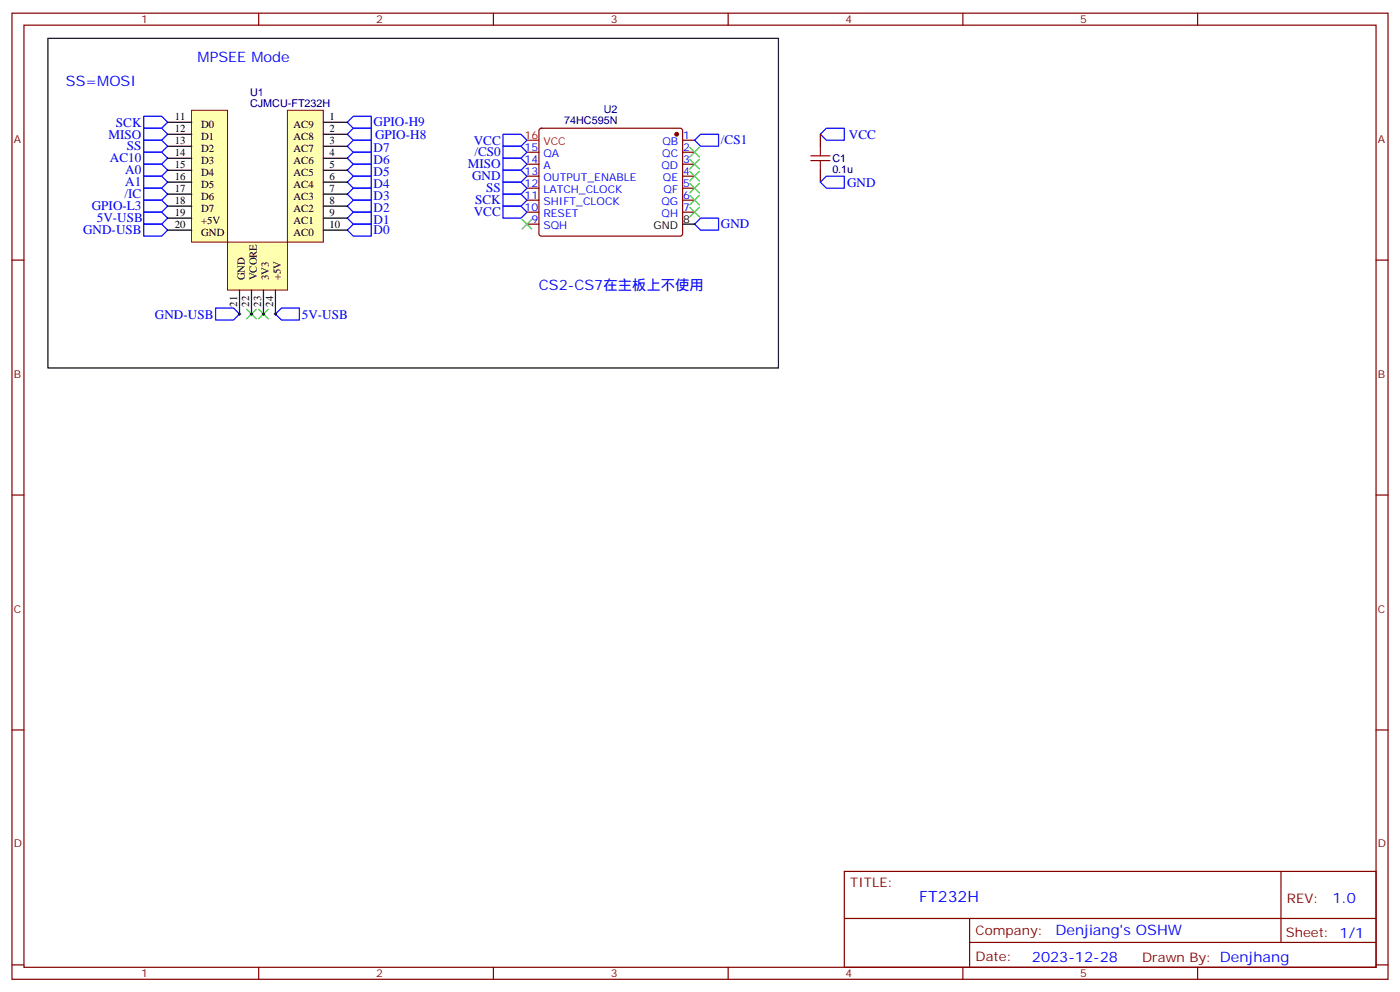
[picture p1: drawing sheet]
<svg xmlns="http://www.w3.org/2000/svg" width="412mm" height="292mm" viewBox="0 0 412 292" stroke-linecap="round" stroke-linejoin="round" font-family="sans-serif">
<g fill="none" stroke="#870000" stroke-width=".35">
<path d="M3.5 3.9h405.4v284.3h-405.4zM7.1 7.4h398.2v277.3h-398.2zM76.2 3.9v3.5M145.3 3.9v3.5M214.5 3.9v3.5M283.6 3.9v3.5M352.8 3.9v3.5M159 38l.5-.3h40.9l.5 .3 .2 .5-.1 30.6-.6 .4-41.2-.1-.5-.6v-30.3zM155.2 44.8h3.5M155.2 48.3h3.5M155.2 51.9h3.5M155.2 55.4h3.5"/>
<path d="M155.2 58.9h3.5M201.1 41.3h3.5M201.1 44.8h3.5M201.1 48.3h3.5M201.1 51.9h3.5M201.1 55.4h3.5M201.1 58.9h3.5M3.5 76.6h3.6M155.2 62.4h3.5M155.2 66h3.5M201.1 62.4h3.5M405.3 76.6h3.6"/>
<path d="M3.5 145.7h3.6M405.3 145.7h3.6M3.5 214.8h3.6M405.3 214.8h3.6M248.7 256.5h156.6v28.2h-156.6zM377.3 256.5v20.9M248.7 270.3h156.5M285.6 277.4h119.6M285.6 270.3v14.1M3.5 284h3.6M76.2 284.7v3.5M145.3 284.7v3.5"/>
<path d="M214.5 284.7v3.5M283.6 284.7v3.5M352.8 284.7v3.5M405.3 284h3.6"/>
</g>
<g fill="none" stroke="#00f" stroke-width=".35">
<path d="M42.3 37.7h5.3l1.8 1.8-1.8 1.8h-5.3zM42.3 34.2h5.3l1.8 1.8-1.8 1.7h-5.3zM104.1 37.7h5.3v3.6h-5.3l-1.8-1.8zM104.1 34.2h5.3v3.5h-5.3l-1.8-1.7zM148.2 39.5h5.3l1.7 1.8-1.7 1.7h-5.3zM206.4 39.5h5.3v3.5h-5.3l-1.8-1.7zM42.3 41.3h5.3l1.8 1.7-1.8 1.8h-5.3zM42.3 48.3h5.3l1.8 1.8-1.8 1.8h-5.3zM42.3 51.9h5.3l1.8 1.7-1.8 1.8h-5.3zM42.3 55.4h5.3l1.8 1.7-1.8 1.8h-5.3zM42.3 44.8h5.3l1.8 1.8-1.8 1.7h-5.3zM42.3 58.9h5.3l1.8 1.8-1.8 1.7h-5.3z"/>
<path d="M102.3 57.1l1.8-1.7h5.3v3.5h-5.3zM102.3 53.6l1.8-1.7h5.3v3.5h-5.3zM102.3 50.1l1.8-1.8h5.3v3.6h-5.3zM102.3 46.6l1.8-1.8h5.3v3.5h-5.3zM102.3 43l1.8-1.7h5.3v3.5h-5.3zM148.2 46.6h5.3l1.7 1.7-1.7 1.8h-5.3zM148.2 50.1h5.3l1.7 1.8-1.7 1.7h-5.3zM148.2 53.6h5.3l1.7 1.8-1.7 1.7h-5.3zM148.2 57.1h5.3l1.7 1.8-1.7 1.8h-5.3zM148.2 43h5.3l1.7 1.8-1.7 1.8h-5.3zM42.3 66h5.3l1.8 1.7-1.8 1.8h-5.3zM42.3 62.4h5.3l1.8 1.8-1.8 1.8h-5.3z"/>
<path d="M102.3 64.2l1.8-1.8h5.3v3.6h-5.3zM102.3 60.7l1.8-1.8h5.3v3.5h-5.3zM104.1 66h5.3v3.5h-5.3l-1.8-1.8zM148.2 60.7h5.3l1.7 1.7-1.7 1.8h-5.3zM206.4 64.2h5.3v3.5h-5.3l-1.8-1.7zM63.5 90.7h5.3l1.8 1.7-1.8 1.8h-5.3zM81.1 92.4l1.8-1.7h5.3v3.5h-5.3z"/>
</g>
<circle cx="199.3" cy="39.5" r=".53" fill="#870000" stroke="#870000" stroke-width=".35"/>
<path d="M14.1 11.3h215.2v97h-215.2zM201.1 66h3.5" fill="none" stroke="#000" stroke-width=".35"/>
<path d="M155.2 41.3h3.5" fill="none" stroke="#f00" stroke-width=".35"/>
<g fill="none" stroke="#3c3" stroke-width=".35">
<path d="M203.2 43.4l2.8 2.8M203.2 46.9l2.8 2.8M203.2 50.4l2.8 2.9M203.2 54l2.8 2.8M203.2 57.5l2.8 2.8M206 43.4l-2.8 2.8M206 46.9l-2.8 2.8M206 50.4l-2.8 2.9M206 54l-2.8 2.8M206 57.5l-2.8 2.8M203.2 61l2.8 2.9M206 61l-2.8 2.9"/>
<path d="M72.7 91l2.8 2.8M75.5 91l-2.8 2.8M76.2 91l2.8 2.8M79 91l-2.8 2.8"/>
</g>
<path d="M67 71.3h17.7v14.1h-17.7z" fill="#ffffb0" stroke="#800000" stroke-width=".29"/>
<path d="M70.6 85.4v7M74.1 85.4v7M77.6 85.4v7M81.1 85.4v7" fill="none" stroke="#000" stroke-width=".35"/>
<path d="M56.4 32.5h10.6v38.8h-10.6z" fill="#ffffb0" stroke="#800000" stroke-width=".29"/>
<path d="M49.4 36h7M49.4 39.5h7M49.4 43h7M49.4 46.6h7M49.4 50.1h7M49.4 53.6h7M49.4 57.1h7M49.4 60.7h7M49.4 64.2h7M49.4 67.7h7" fill="none" stroke="#000" stroke-width=".35"/>
<path d="M84.7 32.5h10.5v38.8h-10.5z" fill="#ffffb0" stroke="#800000" stroke-width=".29"/>
<path d="M95.2 36h7.1M95.2 39.5h7.1M95.2 43h7.1M95.2 46.6h7.1M95.2 50.1h7.1M95.2 53.6h7.1M95.2 57.1h7.1M95.2 60.7h7.1M95.2 64.2h7.1M95.2 67.7h7.1" fill="none" stroke="#000" stroke-width=".35"/>
<g fill="#000" stroke="#000" stroke-width=".35">
<path d="M70.2 92.4h.7zM70.6 92.1v.7z"/>
<path d="M73.7 92.4h.7zM74.1 92.1v.7z"/>
<path d="M77.3 92.4h.7zM77.6 92.1v.7z"/>
<path d="M80.8 92.4h.7zM81.1 92.1v.7z"/>
</g>
<path d="M241.7 39.5l1.7-1.8h5.3v3.6h-5.3zM241.7 53.6l1.7-1.7h5.3v3.5h-5.3z" fill="none" stroke="#00f" stroke-width=".35"/>
<path d="M238.8 47.3h5.7M238.8 45.9h5.7M241.7 43v2.9M241.7 47.3v2.8" fill="none" stroke="#a10000" stroke-width=".35"/>
<path d="M241.7 39.5v3.5M241.7 50.1v3.5" fill="none" stroke="#870000" stroke-width=".35"/>
<path d="M153.8 64.6l2.8 2.8M156.6 64.6l-2.8 2.8" fill="none" stroke="#3c3" stroke-width=".35"/>
<text font-size="4.6" fill="#00f" x="270.8" y="265.5">FT232H</text>
<g font-size="4.2" fill="#00f">
<text x="58.2" y="18.3">MPSEE Mode</text>
<text x="19.4" y="25.4">SS=MOSI</text>
<text x="158.7" y="85.4">CS2-CS7在主板上不使用</text>
<text x="392.5" y="265.7">1.0</text>
<text x="310.9" y="275.3">Denjiang's OSHW</text>
<text x="304" y="283.1">2023-12-28</text>
</g>
<g font-size="3.9" fill="#00f">
<text x="32" y="40.8">MISO</text>
<text x="34.1" y="37.2">SCK</text>
<text x="110.1" y="37.1">GPIO-H9</text>
<text x="110.5" y="40.8">GPIO-H8</text>
<text x="250.1" y="40.8">VCC</text>
<text x="32.4" y="47.7">AC10</text>
<text x="37.4" y="44.3">SS</text>
<text x="110.1" y="44.7">D7</text>
<text x="139.5" y="42.5">VCC</text>
<text x="139.7" y="46.1">/CS0</text>
<text x="212.4" y="42.4">/CS1</text>
<text x="36.9" y="51.3">A0</text>
<text x="110.1" y="51.8">D5</text>
<text x="110.1" y="48.2">D6</text>
<text x="137.8" y="49.6">MISO</text>
<text x="139.1" y="53.1">GND</text>
<text x="36.7" y="58.4">/IC</text>
<text x="36.9" y="54.9">A1</text>
<text x="110.1" y="58.8">D3</text>
<text x="110.1" y="55.3">D4</text>
<text x="143.2" y="56.6">SS</text>
<text x="249.5" y="55.1">GND</text>
<text x="27" y="61.9">GPIO-L3</text>
<text x="28.5" y="65.5">5V-USB</text>
<text x="110.1" y="65.9">D1</text>
<text x="110.1" y="62.3">D2</text>
<text x="139.5" y="63.7">VCC</text>
<text x="140" y="60.2">SCK</text>
<text x="24.5" y="69">GND-USB</text>
<text x="110.1" y="69">D0</text>
<text x="212.4" y="67.2">GND</text>
<text x="45.6" y="94">GND-USB</text>
<text x="88.9" y="94">5V-USB</text>
</g>
<g font-size="3.9" fill="#800">
<text x="250.5" y="261.1">TITLE:</text>
<text x="379.1" y="265.7">REV:</text>
<text x="287.4" y="275.3">Company:</text>
<text x="378.7" y="275.9">Sheet: 1/1</text>
<text x="287.4" y="282.9">Date:</text>
<text x="336.4" y="283">Drawn By: Denjhang</text>
</g>
<g font-size="3.2" fill="#800">
<text x="41.6" y="6.9">1</text>
<text x="110.8" y="6.9">2</text>
<text x="179.9" y="6.9">3</text>
<text x="249.1" y="6.9">4</text>
<text x="318.2" y="6.9">5</text>
<text x="4.1" y="42">A</text>
<text x="405.9" y="42">A</text>
<text x="4.1" y="111.1">B</text>
<text x="405.9" y="111.1">B</text>
<text x="4.1" y="180.3">C</text>
<text x="405.9" y="180.3">C</text>
<text x="4.1" y="249.4">D</text>
<text x="405.9" y="249.4">D</text>
<text x="41.6" y="287.7">1</text>
<text x="110.8" y="287.7">2</text>
<text x="179.9" y="287.7">3</text>
<text x="249.1" y="287.7">4</text>
<text x="318.2" y="287.7">5</text>
</g>
<g font-size="3.2" fill="#000080">
<text x="73.7" y="28.3">U1</text>
<text x="73.7" y="31.4">CJMCU-FT232H</text>
<text x="177.8" y="33.3">U2</text>
<text x="166.2" y="36.5">74HC595N</text>
<text x="245.2" y="47.7">C1</text>
<text x="245.2" y="50.9">0.1u</text>
</g>
<g font-size="3.2">
<text x="51.5" y="35.3">11</text>
<text x="97" y="35.3">1</text>
<text x="51.5" y="38.8">12</text>
<text x="59.3" y="37.6">D0</text>
<text x="59.3" y="41.1">D1</text>
<text x="86.5" y="37.6">AC9</text>
<text x="86.5" y="41.1">AC8</text>
<text x="97" y="38.8">2</text>
<text x="51.5" y="42.3">13</text>
<text x="51.5" y="45.9">14</text>
<text x="59.3" y="44.6">D2</text>
<text x="86.5" y="44.6">AC7</text>
<text x="97" y="42.3">3</text>
<text x="97" y="45.9">4</text>
<text x="51.5" y="49.4">15</text>
<text x="51.5" y="52.9">16</text>
<text x="59.3" y="48.2">D3</text>
<text x="59.3" y="51.7">D4</text>
<text x="86.5" y="48.2">AC6</text>
<text x="86.5" y="51.7">AC5</text>
<text x="97" y="49.4">5</text>
<text x="97" y="52.9">6</text>
<text x="51.5" y="56.4">17</text>
<text x="51.5" y="60">18</text>
<text x="59.3" y="55.2">D5</text>
<text x="59.3" y="58.7">D6</text>
<text x="86.5" y="55.2">AC4</text>
<text x="86.5" y="58.7">AC3</text>
<text x="97" y="56.4">7</text>
<text x="97" y="60">8</text>
<text x="51.5" y="63.5">19</text>
<text x="59.3" y="62.3">D7</text>
<text x="59.3" y="65.8">+5V</text>
<text x="86.5" y="62.3">AC2</text>
<text x="86.5" y="65.8">AC1</text>
<text x="97" y="63.5">9</text>
<text x="201.3" y="65.6">8</text>
<text x="51.5" y="67">20</text>
<text x="59.3" y="69.3">GND</text>
<text x="86.5" y="69.3">AC0</text>
<text x="97" y="67">10</text>
<text x="192.5" y="67.4">GND</text>
<text x="72.1" y="82.5" transform="rotate(-90 72.1 82.5)">GND</text>
<text x="75.7" y="82.5" transform="rotate(-90 75.7 82.5)">VCORE</text>
<text x="79.2" y="82.5" transform="rotate(-90 79.2 82.5)">3V3</text>
<text x="82.7" y="82.5" transform="rotate(-90 82.7 82.5)">+5V</text>
<text x="69.8" y="90.3" transform="rotate(-90 69.8 90.3)">21</text>
<text x="73.4" y="90.3" transform="rotate(-90 73.4 90.3)">22</text>
<text x="76.9" y="90.3" transform="rotate(-90 76.9 90.3)">23</text>
<text x="80.4" y="90.3" transform="rotate(-90 80.4 90.3)">24</text>
</g>
<g font-size="3.2" fill="#f00">
<text x="154.5" y="40.9">16</text>
<text x="160.1" y="42.7">VCC</text>
</g>
<g font-size="3.2" fill="#00f">
<text x="201.3" y="40.9">1</text>
<text x="154.5" y="48">14</text>
<text x="154.5" y="44.4">15</text>
<text x="160.1" y="46.2">QA</text>
<text x="195.1" y="46.2">QC</text>
<text x="195.1" y="42.7">QB</text>
<text x="201.3" y="44.4">2</text>
<text x="201.3" y="48">3</text>
<text x="154.5" y="51.5">13</text>
<text x="160.1" y="53.3">OUTPUT_ENABLE</text>
<text x="160.1" y="49.7">A</text>
<text x="194.8" y="49.7">QD</text>
<text x="195.3" y="53.3">QE</text>
<text x="201.3" y="51.5">4</text>
<text x="154.5" y="58.6">11</text>
<text x="154.5" y="55">12</text>
<text x="160.1" y="56.8">LATCH_CLOCK</text>
<text x="195.5" y="56.8">QF</text>
<text x="201.3" y="55">5</text>
<text x="201.3" y="58.6">6</text>
<text x="154.5" y="62.1">10</text>
<text x="156.6" y="65.6">9</text>
<text x="160.1" y="63.9">RESET</text>
<text x="160.1" y="60.3">SHIFT_CLOCK</text>
<text x="194.8" y="60.3">QG</text>
<text x="194.9" y="63.9">QH</text>
<text x="201.3" y="62.1">7</text>
<text x="160.1" y="67.4">SQH</text>
</g>
</svg>
